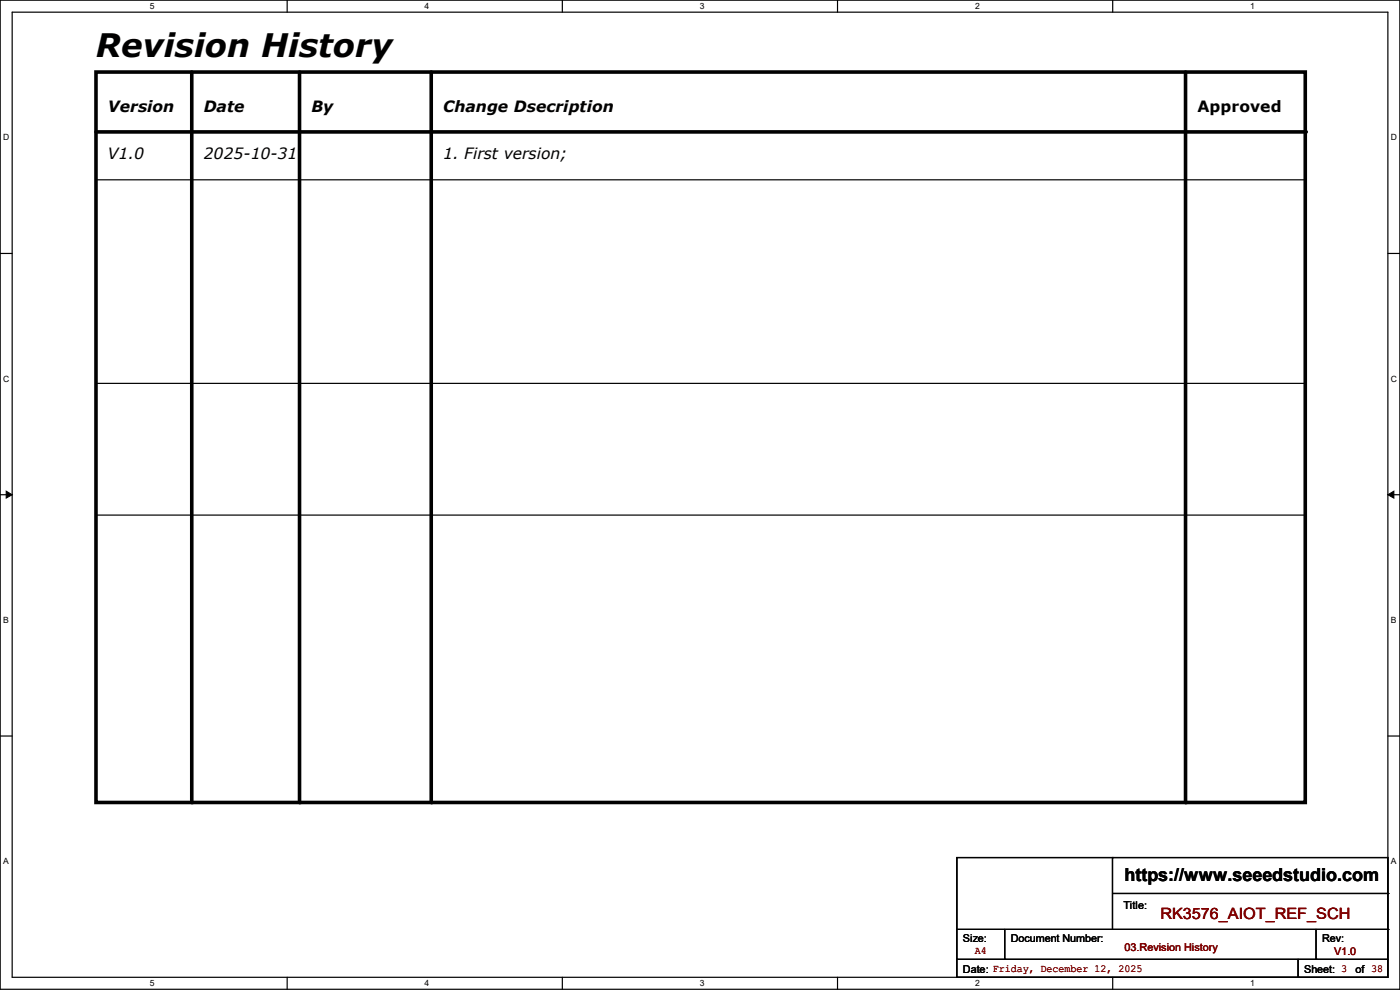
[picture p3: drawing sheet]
<svg xmlns="http://www.w3.org/2000/svg" width="297mm" height="210mm" viewBox="0 0 297 210" stroke-linecap="round" stroke-linejoin="round" font-family="sans-serif">
<path d="M0 0h297v209.8h-297zM2.6 2.6h291.8v204.7h-291.8z" fill="none" stroke="#000" stroke-width=".25"/>
<g fill="#fff">
<path d="M31.7 .3h1v2h-1z"/>
<path d="M31.7 207.6h1v2h-1z"/>
</g>
<path d="M60.9 0v2.6M60.9 207.3v2.5" fill="none" stroke="#000" stroke-width=".25"/>
<g fill="#fff">
<path d="M90.1 .3h1v2h-1z"/>
<path d="M90.1 207.6h1v2h-1z"/>
</g>
<path d="M119.3 0v2.6M119.3 207.3v2.5" fill="none" stroke="#000" stroke-width=".25"/>
<g fill="#fff">
<path d="M148.5 .3h.9v2h-.9z"/>
<path d="M148.5 207.6h.9v2h-.9z"/>
</g>
<path d="M177.7 0v2.6M177.7 207.3v2.5" fill="none" stroke="#000" stroke-width=".25"/>
<g fill="#fff">
<path d="M206.8 .3h1v2h-1z"/>
<path d="M206.8 207.6h1v2h-1z"/>
</g>
<path d="M236.1 0v2.6M236.1 207.3v2.5" fill="none" stroke="#000" stroke-width=".25"/>
<g fill="#fff">
<path d="M265.2 .3h1v2h-1z"/>
<path d="M265.2 207.6h1v2h-1z"/>
<path d="M.7 28.2h1.2v1.9h-1.2z"/>
<path d="M295.1 28.2h1.2v1.9h-1.2z"/>
<path d="M.7 79.3h1.2v2h-1.2z"/>
<path d="M295.1 79.3h1.2v2h-1.2z"/>
</g>
<path d="M0 53.8h2.6M294.4 53.8h2.6" fill="none" stroke="#000" stroke-width=".25"/>
<g fill="#fff">
<path d="M.7 130.5h1.2v2h-1.2z"/>
<path d="M295.1 130.5h1.1v2h-1.1z"/>
</g>
<path d="M0 104.9h2.6M294.4 104.9h2.6" fill="none" stroke="#000" stroke-width=".25"/>
<path d="M1.3 104.2l1.3 .7-1.3 .8zM294.4 104.9l1.3-.7v1.5z" fill="#000" stroke="#000" stroke-width=".21"/>
<g fill="#fff">
<path d="M.7 181.7h1.2v2h-1.2z"/>
<path d="M295.1 181.7h1.1v2h-1.1z"/>
</g>
<g fill="none" stroke="#000" stroke-width=".25">
<path d="M20.4 38.1h256.5M276.9 38.1h.1M20.4 81.3h256.5M276.9 81.3h.1M20.4 109.3h256.5M276.9 109.3h.1M0 156.1h2.6M294.4 156.1h2.6M203 181.9h91.4v25.4h-91.4zM203 197.1h91.4M213.1 197.1v6.4M236 181.9h.1"/>
<path d="M236 181.9v15.2M236 189.5h58.4M279.2 197.1v6.4M294.4 197.1h.1M294.4 189.5h.1M203 203.5h.1M203 203.5h91.4M213.1 203.5h.1M275.4 207.3h.1M275.4 203.5v3.8M279.2 203.5h.1"/>
</g>
<path d="M20.4 15.3h256.5v154.9h-256.5zM40.7 15.3v154.9M63.5 15.3v154.9M91.5 15.3v154.9M251.5 15.3v154.9M20.4 28h256.5" fill="none" stroke="#000" stroke-width=".76"/>
<g fill="#000">
<circle cx="276.9" cy="28" r=".38"/>
<circle cx="40.7" cy="170.2" r=".38"/>
<circle cx="63.5" cy="170.2" r=".38"/>
<circle cx="91.5" cy="170.2" r=".38"/>
<circle cx="251.5" cy="170.2" r=".38"/>
</g>
<text font-size="6.9" x="20.4" y="12">Revision History</text>
<text font-size="3.8" x="238.5" y="186.9">https://www.seeedstudio.com</text>
<g font-size="3.3">
<text x="22.9" y="23.7">Version</text>
<text x="43.2" y="23.7">Date</text>
<text x="66.1" y="23.7">By</text>
<text x="94" y="23.7">Change Dsecription</text>
<text x="254" y="23.7">Approved</text>
<text x="22.9" y="33.8">V1.0</text>
<text x="43.2" y="33.8">2025-10-31</text>
<text x="94" y="33.8">1. First version;</text>
</g>
<text font-size="3.3" fill="#800000" x="246.2" y="195">RK3576_AIOT_REF_SCH</text>
<g font-size="2.3">
<text x="238.3" y="192.9">Title:</text>
<text x="204.3" y="199.7">Size:</text>
<text x="214.4" y="199.7">Document Number:</text>
<text x="280.5" y="199.7">Rev:</text>
<text x="204.3" y="206.3">Date: Friday, December 12, 2025</text>
<text x="276.7" y="206.3">Sheet: 3</text>
<text x="287.6" y="206.3">of 38</text>
</g>
<g font-size="2.3" fill="#800000">
<text x="206.8" y="202.3">A4</text>
<text x="238.6" y="201.8">03.Revision History</text>
<text x="283" y="202.5">V1.0</text>
</g>
<g font-size="1.8">
<text x="31.8" y="1.9">5</text>
<text x="90.1" y="1.9">4</text>
<text x="148.5" y="1.9">3</text>
<text x="206.8" y="1.9">2</text>
<text x="265.2" y="1.9">1</text>
<text x=".7" y="29.8">D</text>
<text x="295.1" y="29.8">D</text>
<text x=".7" y="80.9">C</text>
<text x="295.1" y="80.9">C</text>
<text x=".7" y="132.1">B</text>
<text x="295.1" y="132.1">B</text>
<text x=".7" y="183.3">A</text>
<text x="295.1" y="183.3">A</text>
<text x="31.8" y="209.2">5</text>
<text x="90.1" y="209.2">4</text>
<text x="148.5" y="209.2">3</text>
<text x="206.8" y="209.2">2</text>
<text x="265.2" y="209.2">1</text>
</g>
</svg>
